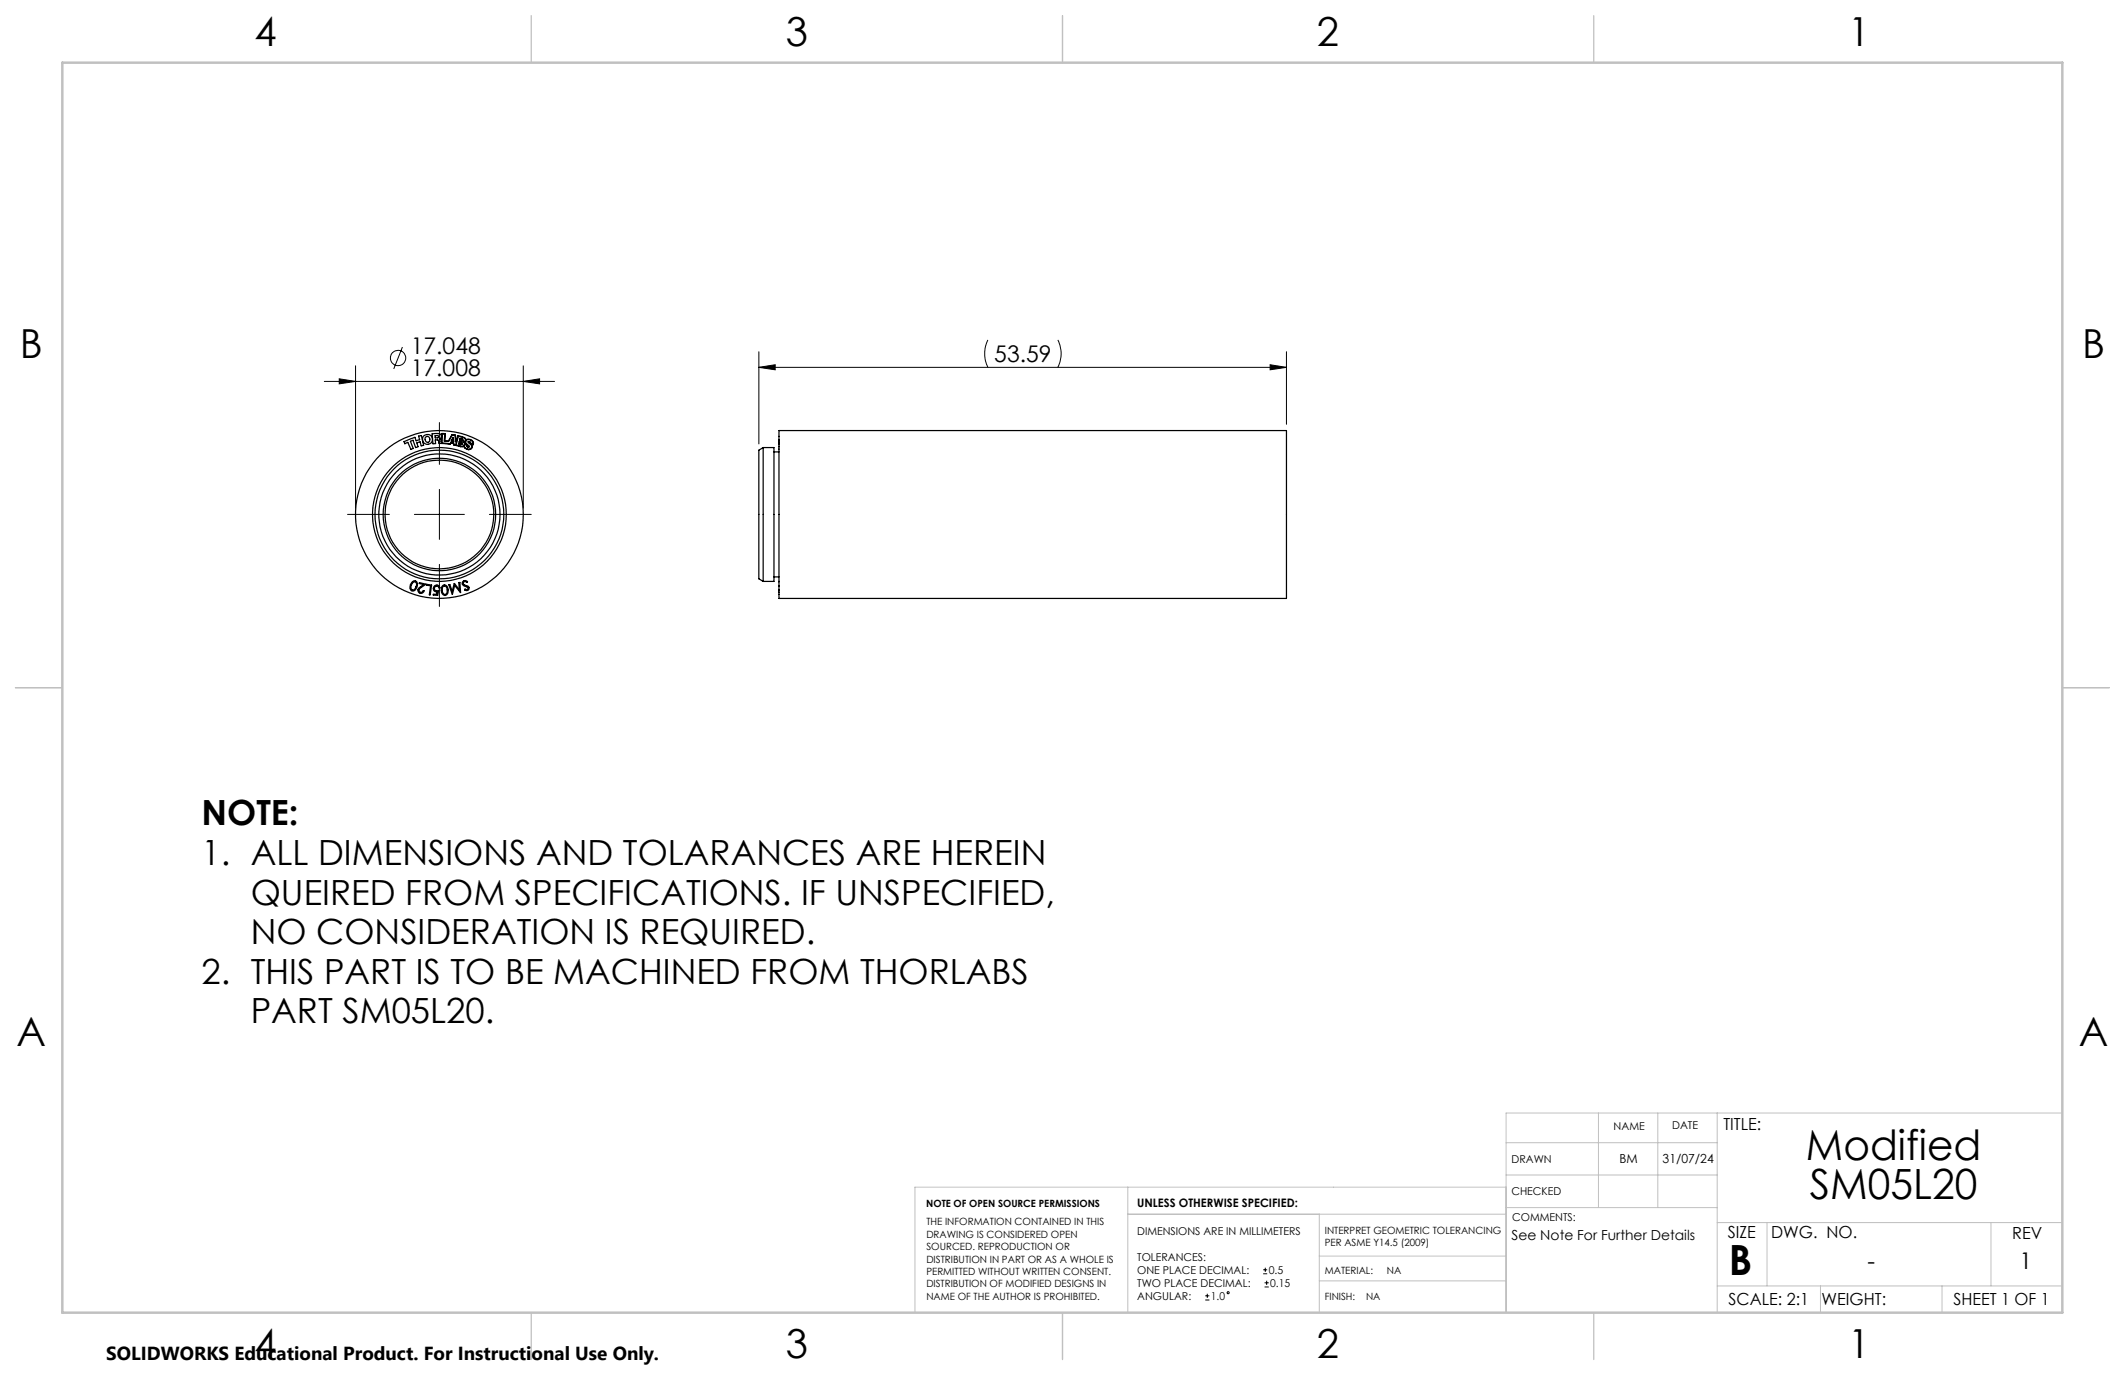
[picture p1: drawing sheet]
<svg xmlns="http://www.w3.org/2000/svg" width="432mm" height="279mm" viewBox="0 0 432 279" stroke-linecap="round" stroke-linejoin="round" font-family="sans-serif">
<g fill="none" stroke="#000" stroke-width=".25">
<path d="M82.1 89.7l2.2-.8 .3 .7 .7-.2-.2-.8 .5-.1 .5 2-.5 .1-.2-.8-.4 .1-.3 .1 .2 .8-.4 .1-.6-1.4-.5 .2 .6 1.4-.5 .2-.6-1.4-.6 .3zM86.5 88.8h.1a.48 .48 0 0 1 .5 0 .48 .48 0 0 1 .2 .4v.4a.52 .52 0 0 1-.7 .2 .52 .52 0 0 1-.2-.6zM88.4 88.5h.5a.23 .23 0 0 1 .3 .2 .23 .23 0 0 1-.3 .3h-.5zM89.4 89.2a.59 .59 0 0 0 .3-.8 .59 .59 0 0 0-.8-.3l-1.1 .1 .2 2 .5-.1-.1-.7h.6l.2 .7 2.3 .2 .2-.3 .4 .1 .1 .3 1.4 .4 .6-.1a.89 .89 0 0 0 .9 .7 .89 .89 0 0 0 .9-.7l-.4-.5M89.4 89.2l.2 .2 .1 .6v-1.9h.8l-.1 1.5h.7l.8-1.3 .6 .1 .2 1.3 .4-1.2 .4 .1a1.14 1.14 0 0 1 1.2 .8 .95 .95 0 0 1 1 0 .95 .95 0 0 1 .4 1l-.5-.2M89.4 89.2h.1M89.9 88.2h.5l-.1 1.4 .9 .1 .7-1.3 .5 .1 .3 1.8 .4-1.6 .9 .2a.47 .47 0 0 1 .6 .4 .47 .47 0 0 1-.4 .5l.2 .5 .4 .2v.2l.5 .2 .1-.2a.99 .99 0 0 1-.6-1.2 .83 .83 0 0 1 .9-.1 .83 .83 0 0 1 .4 .9l-.5-.2a.31 .31 0 0 0-.2-.3 .31 .31 0 0 0-.3 0l.4 .4a.55 .55 0 0 1 .1 1 .88 .88 0 0 1-1.3-.8l-.1 .2a2.59 2.59 0 0 1-1.9-.3l-.1-.3-.6-.1-.2 .3-1.6-.2zM92 88.9l.2 .8-.5-.1zM92 89.1l.1 .5-.3-.1zM93.3 89.7l.5 .2a.26 .26 0 0 1 .1 .3 .26 .26 0 0 1-.3 .1l-.4-.1zM93.4 89.9l.4 .1 .1 .2-.2 .1-.4-.1zM93.5 89.1l.5 .2 .1 .3-.7-.1z"/>
<path d="M93.6 89.2l.4 .3h-.5zM94.4 89.9l.1-.2 .1 .4 .3 .3-.4-.2zM94.9 90.4l.3 .4-.3-.2zM95.2 89.8l.3 .1v.2zM95.6 90.2h.1M155.1 90.9h2.2v27.2h-2.2M155.1 90.9v27.2M155.1 90.9l-.9 .6v26.1l.9 .5M157.3 91.8h1M158.3 91.3h.1M158.3 89.3h.1M158.3 89.8h.1"/>
<path d="M158.3 90.8h.1M158.3 90.7h.1M158.3 89.5h.1M158.3 90.3h.1M158.3 90.1h.1M158.3 89.4h.1M158.3 88.7h.1M158.3 89.9h.1M158.3 87.5h103.1v34.1h-103.1zM83.8 118.2a.7 .7 0 0 1 1 .1 .7 .7 0 0 1-.1 1 .71 .71 0 0 1-.8 .8 .71 .71 0 0 1-.6-.9zM84 118.3l.3-.1a1.04 1.04 0 0 1-.4 1.7 .85 .85 0 0 1 0-1.5zM85.2 118.4l1.4 .3a2.35 2.35 0 0 0-1.5 1.2 .45 .45 0 0 0 .4 .5 .45 .45 0 0 0 .5-.4l.2 .1a.64 .64 0 0 1-1 .4 .64 .64 0 0 1 0-1.1l.9-.6-.9-.2z"/>
<path d="M86.7 118.7l1 .2-.3 2h-.2l.3-1.9-.8-.1zM88.3 119a.68 .68 0 0 1 1.1 .5h-.2a.49 .49 0 0 0-.7-.3 .49 .49 0 0 0-.2 .7 .49 .49 0 0 0 .7 .2l.1-.1-.2 1-.8-.1v-.1h.7l.1-.6a.68 .68 0 0 1-.8-.3 .68 .68 0 0 1 .2-.9zM90 119a.76 .76 0 0 1 .8 .1 .76 .76 0 0 1 .3 .8 .74 .74 0 0 1-.2 .8 .74 .74 0 0 1-.8 .2 1.46 1.46 0 0 1-.1-1.9zM90 119.2l.3-.1a.99 .99 0 0 1 .1 1.7 1.05 1.05 0 0 1-.4-1.6zM91.2 118.8h.2l.5 1.4 .5-1.6 .9 1.3-.1-1.5h.3l.1 2-1.2-1.4-.5 1.8zM94.1 118.1a.65 .65 0 0 1 .9 .1l-.1 .2-.3-.2a.35 .35 0 0 0-.4 .1 .35 .35 0 0 0 .1 .5l.4 .2a.53 .53 0 0 1 .6 .7 .53 .53 0 0 1-.9 .2l.1-.2 .4 .1 .2-.2-.1-.3-.4-.1a.77 .77 0 0 1-.7-.7zM157.3 117.2h1M158.3 118.1h.1M158.3 119.8h.1M158.3 119.1h.1M158.3 119.9h.1M158.3 118.2h.1"/>
<path d="M93.6 120.4h.1M158.3 120.8h.1M158.3 120.1h.1M158.3 120.4h.1"/>
<circle cx="86.8" cy="89.3" r="1.04"/>
<circle cx="89.3" cy="104.5" r="17"/>
<circle cx="89.3" cy="104.5" r="13.6"/>
<circle cx="89.3" cy="104.5" r="12.3"/>
<circle cx="89.3" cy="104.6" r="11.1"/>
<circle cx="89.3" cy="104.6" r="13.1"/>
<circle cx="89.3" cy="104.5" r="11.4"/>
</g>
<g fill="none" stroke="#000" stroke-width=".2">
<path d="M65.9 77.5h46.8M68.9 77l3.3 .5-3.3 .5zM72.2 74.3v29M81.8 70.5l-1.8 4.5M106.3 77.5l3.3-.5v1zM106.3 74.3v29M154.2 74.6l3.3-.5v1zM154.2 71.5v18.7M154.2 74.6h107.2M200.7 69.1a6.4 6.4 0 0 0 0 5.5M214.9 69.1a6.1 6.1 0 0 1 0 5.5M258.1 74.1l3.3 .5-3.3 .5z"/>
<path d="M261.4 71.5v14.7M89.3 85.9v8.5M89.3 99.4v10.2M70.6 104.5h8.5M84.2 104.5h10.2M89.3 114.7v8.5M99.4 104.5h8.5M256.7 258.8h.8M256.7 258h.8M257.1 257.6v.8M244.9 264.2h.8M244.9 263.3h.8"/>
<path d="M245.3 262.9v.8M257 261.5h.8M257 260.7h.8M257.4 260.2v.9"/>
<circle cx="80.9" cy="72.7" r="1.56"/>
<circle cx="249.6" cy="262.7" r=".21"/>
</g>
<g fill="none" stroke="#c0c0c0" stroke-width=".2">
<path d="M306 238.8h42.9M306 232.2h42.9M324.8 226.2v19.2M336.9 226.2v19.2M348.9 226.2v40.5M419.1 226.2h-113.1v40.5M229.2 241.2v25.5M229.2 246.7h76.8M268.1 246.7v20M268.1 255.2h37.9M306 241.2h-120.1v25.5M306 245.4h43"/>
<path d="M348.9 248.4h70.2M359.1 248.4v12.9M404.6 248.4v12.9M268.1 260.3h37.9M348.9 261.3h70.2M369.9 261.3v5.4M394.6 261.3v5.4"/>
</g>
<path d="M108 3.2v9.5M215.9 3.2v9.5M323.8 3.2v9.5M3.1 139.7h9.6M419.1 139.7h9.5M108 266.7v9.6M215.9 266.7v9.6M323.8 266.7v9.6" fill="none" stroke="#c0c0c0" stroke-width=".25"/>
<path d="M12.7 12.7h406.4v254h-406.4z" fill="none" stroke="#c0c0c0" stroke-width=".5"/>
<path d="M154.2 74.6l3.3-.5v1zM258.1 74.1l3.3 .5-3.3 .5zM68.9 77l3.3 .5-3.3 .5zM106.3 77.5l3.3-.5v1z" fill="#000"/>
<g font-size="8.5">
<text x="367" y="235.6">Modified</text>
<text x="367.8" y="243.7">SM05L20</text>
<text x="351.3" y="259">B</text>
</g>
<g font-size="8.1">
<text x="51.7" y="9.3">4</text>
<text x="159.7" y="9.3">3</text>
<text x="267.6" y="9.3">2</text>
<text x="375.6" y="9.3">1</text>
<text x="4" y="72.8">B</text>
<text x="423.1" y="72.8">B</text>
<text x="3.3" y="212.5">A</text>
<text x="422.4" y="212.5">A</text>
<text x="51.7" y="276">4</text>
<text x="159.7" y="276">3</text>
<text x="267.6" y="276">2</text>
<text x="375.6" y="276">1</text>
</g>
<g font-size="7.1">
<text x="41" y="167.7">NOTE:</text>
<text x="41" y="175.7">1. ALL DIMENSIONS AND TOLARANCES ARE HEREIN</text>
<text x="50.9" y="183.8">QUEIRED FROM SPECIFICATIONS. IF UNSPECIFIED,</text>
<text x="50.9" y="191.9">NO CONSIDERATION IS REQUIRED.</text>
<text x="41" y="199.9">2. THIS PART IS TO BE MACHINED FROM THORLABS</text>
<text x="50.9" y="208">PART SM05L20.</text>
</g>
<g font-size="4.7">
<text x="83.5" y="71.9">17.048</text>
<text x="83.5" y="76.5">17.008</text>
<text x="202" y="73.6">53.59</text>
<text x="379.5" y="257.9">-</text>
<text x="410.3" y="257.9">1</text>
</g>
<text font-size="3.8" x="21.6" y="276.3">SOLIDWORKS Educational Product. For Instructional Use Only.</text>
<g font-size="3.4">
<text x="350.2" y="229.5">TITLE:</text>
<text x="351.1" y="251.6">SIZE</text>
<text x="359.9" y="251.6">DWG. NO.</text>
<text x="408.9" y="251.7">REV</text>
<text x="351.2" y="265.2">SCALE: 2:1</text>
<text x="370.1" y="265.3">WEIGHT:</text>
<text x="396.9" y="265.2">SHEET 1 OF 1</text>
</g>
<text font-size="2.8" x="307.1" y="252">See Note For Further Details</text>
<g font-size="2.5">
<text x="329.1" y="236.3">BM</text>
<text x="337.8" y="236.3">31/07/24</text>
</g>
<text font-size="2.4" x="231.1" y="245.4">UNLESS OTHERWISE SPECIFIED:</text>
<g font-size="2.2">
<text x="327.9" y="229.6">NAME</text>
<text x="339.8" y="229.4">DATE</text>
<text x="307.2" y="236.3">DRAWN</text>
<text x="307.1" y="242.8">CHECKED</text>
<text x="231.1" y="250.9">DIMENSIONS ARE IN MILLIMETERS</text>
<text x="307.3" y="248.1">COMMENTS:</text>
<text x="231.1" y="256.2">TOLERANCES:</text>
<text x="231.1" y="258.8">ONE PLACE DECIMAL:</text>
<text x="231.1" y="261.5">TWO PLACE DECIMAL:</text>
<text x="257.8" y="258.8">0.5</text>
<text x="258.1" y="261.5">0.15</text>
<text x="231.1" y="264.1">ANGULAR:</text>
<text x="246" y="264.1">1.0</text>
</g>
<g font-size="2">
<text x="188.2" y="245.4">NOTE OF OPEN SOURCE PERMISSIONS</text>
<text x="188.2" y="249">THE INFORMATION CONTAINED IN THIS</text>
<text x="188.2" y="251.5">DRAWING IS CONSIDERED OPEN</text>
<text x="269.2" y="250.8">INTERPRET GEOMETRIC TOLERANCING</text>
<text x="188.2" y="254">SOURCED. REPRODUCTION OR</text>
<text x="188.2" y="256.6">DISTRIBUTION IN PART OR AS A WHOLE IS</text>
<text x="269.2" y="253.3">PER ASME Y14.5 (2009)</text>
<text x="188.2" y="259.1">PERMITTED WITHOUT WRITTEN CONSENT.</text>
<text x="188.2" y="261.6">DISTRIBUTION OF MODIFIED DESIGNS IN</text>
<text x="269.2" y="258.8">MATERIAL:</text>
<text x="281.8" y="258.8">NA</text>
<text x="188.2" y="264.1">NAME OF THE AUTHOR IS PROHIBITED.</text>
<text x="269.2" y="264.1">FINISH:</text>
<text x="277.6" y="264.1">NA</text>
</g>
</svg>
